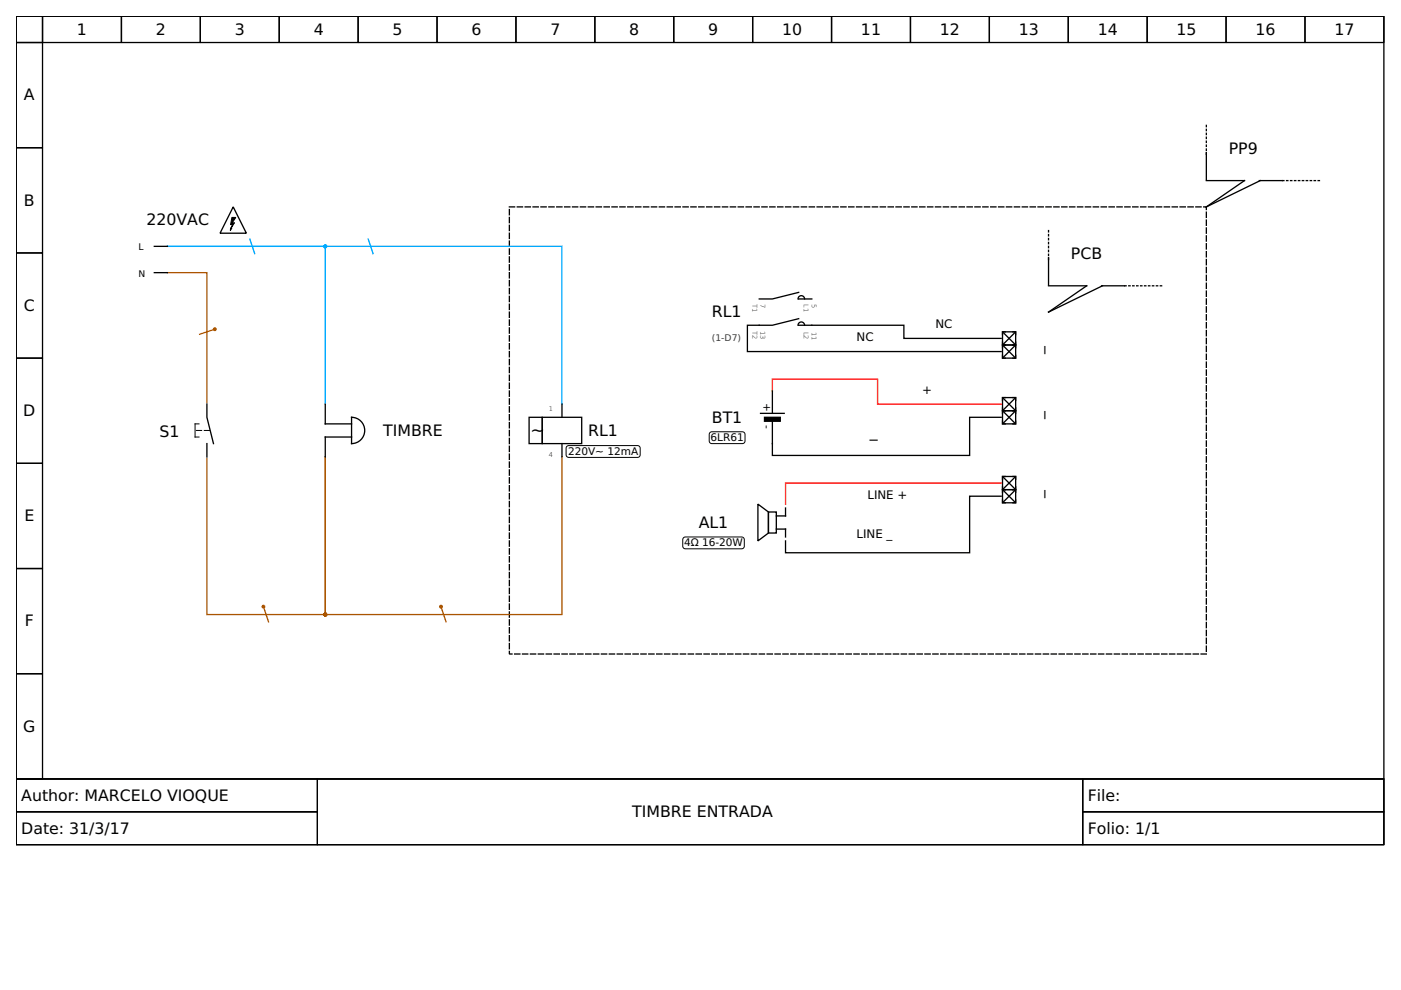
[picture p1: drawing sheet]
<svg xmlns="http://www.w3.org/2000/svg" width="297mm" height="210mm" viewBox="0 0 297 210" stroke-linecap="round" stroke-linejoin="round" font-family="sans-serif">
<g fill="none" stroke="#000" stroke-width=".28">
<path d="M3.4 3.4h290v161.8h-290zM3.4 3.4h5.6v5.6h-5.6zM3.4 9h5.6v22.3h-5.6zM9 3.4h16.7v5.6h-16.7zM25.7 3.4h16.8v5.6h-16.8zM42.5 3.4h16.7v5.6h-16.7zM59.2 3.4h16.7v5.6h-16.7zM75.9 3.4h16.8v5.6h-16.8zM92.7 3.4h16.7v5.6h-16.7zM109.4 3.4h16.7v5.6h-16.7zM126.1 3.4h16.7v5.6h-16.7zM142.8 3.4h16.8v5.6h-16.8z"/>
<path d="M159.6 3.4h16.7v5.6h-16.7zM176.3 3.4h16.7v5.6h-16.7zM193 3.4h16.8v5.6h-16.8zM209.8 3.4h16.7v5.6h-16.7zM226.5 3.4h16.7v5.6h-16.7zM243.2 3.4h16.8v5.6h-16.8zM260 3.4h16.7v5.6h-16.7zM276.7 3.4h16.7v5.6h-16.7zM3.4 31.3h5.6v22.3h-5.6zM3.4 53.6h5.6v22.3h-5.6zM3.4 75.9h5.6v22.3h-5.6zM3.4 98.2h5.6v22.3h-5.6z"/>
<path d="M3.4 120.5h5.6v22.3h-5.6zM3.4 142.8h5.6v22.4h-5.6zM3.4 165.2h290v13.9h-290z"/>
</g>
<path d="M3.4 165.2h63.9v6.9h-63.9zM3.4 172.1h63.9v7h-63.9zM67.3 165.2h162.3v13.9h-162.3zM229.6 165.2h63.8v6.9h-63.8zM229.6 172.1h63.8v7h-63.8z" fill="none" stroke="#000" stroke-width=".21"/>
<path d="M108 43.9h147.8v94.8h-147.8zM130.3 55h.1" fill="none" stroke="#000" stroke-width=".28" stroke-dasharray="1.1 .6"/>
<path d="M69 96.8v33.5h50.1v-33.5M93.5 128.6l1.1 3.4" fill="none" stroke="#a50" stroke-width=".28"/>
<circle cx="93.5" cy="128.6" r=".42" fill="#a50"/>
<circle cx="69" cy="130.3" r=".28" fill="#a50" stroke="#a50" stroke-width=".28"/>
<path d="M52.9 50.6l1.1 3.3M78 50.6l1.1 3.3M119.1 85.7v-33.5h-83.6h33.5v33.5" fill="none" stroke="#0af" stroke-width=".28"/>
<circle cx="69" cy="52.2" r=".28" fill="#0af" stroke="#0af" stroke-width=".28"/>
<path d="M35.5 57.8h8.4v27.6M45.5 69.8l-3.3 1.1" fill="none" stroke="#a50" stroke-width=".28"/>
<circle cx="45.5" cy="69.8" r=".42" fill="#a50"/>
<path d="M69 96.8v33.5h-25.1v-33.2M55.9 128.6l1.1 3.4" fill="none" stroke="#a50" stroke-width=".28"/>
<circle cx="55.9" cy="128.6" r=".42" fill="#a50"/>
<circle cx="69" cy="130.3" r=".28" fill="#a50" stroke="#a50" stroke-width=".28"/>
<g fill="none" stroke="#000" stroke-width=".28">
<path d="M255.8 38.3h8.1l-8.1 5.6 11.4-5.6M255.8 32.3v5.8M267 38.3h4.9M32.7 52.2h2.8M32.7 57.8h2.8M49.4 43.9l2.8 5.5h-5.5zM222.3 54.6v5.8M169.2 63.4a.7 .7 0 0 1 .7-.7 .7 .7 0 0 1 .7 .7M169.2 69a.7 .7 0 0 1 .7-.7 .7 .7 0 0 1 .7 .7M169.3 69h22.3v2.7h20.7M169.3 67.6l-5.5 1.4h-5.3v5.5h53.8M169.3 62l-5.5 1.4h-2.8"/>
<path d="M169.3 63.4h2.8M212.6 73.1h2.7v2.8h-2.7zM212.6 70.4h2.7v2.7h-2.7zM212.6 75.3v.6h.5M212.6 72.6v.5h.5h-.5v.6M212.7 73.2l2.5 2.6M212.7 70.5l2.5 2.5M213.1 70.4h-.5v.5M214.7 70.4h.6v.5M215.2 73.2l-2.5 2.6M215.2 70.5l-2.5 2.5M215.3 72.6v.5h-.6h.6v.6"/>
<path d="M215.3 75.3v.6h-.6M222.3 60.6h8.1l-8.1 5.6 11.4-5.6M233.6 60.6h4.8M43.9 85.7v2.8l1.4 5.6M43.9 94.1v2.7M69 85.7v4.2h5.5M74.5 88.5a2.79 2.79 0 0 1 2.8 2.8 2.79 2.79 0 0 1-2.8 2.8zM74.5 92.7h-5.5v4.1M112.2 88.5h2.8v5.6h-2.8zM115 88.5h8.3v5.6h-8.3zM119.1 85.7v2.8M119.1 94.1v2.7"/>
<path d="M161.2 87.6h5.1M163.8 82.9v4.7M212.3 88.5h-6.7v8.1h-41.8v-7.3M212.6 87.1h2.7v2.8h-2.7zM212.6 84.3h2.7v2.8h-2.7zM212.6 89.3v.6h.5M212.6 86.5v.6h.5h-.5v.6M212.7 87.2l2.5 2.6M212.7 84.4l2.5 2.6M213.1 84.3h-.5v.6M214.7 84.3h.6v.6M215.2 87.2l-2.5 2.6"/>
<path d="M215.2 84.4l-2.5 2.6M215.3 86.5v.6h-.6h.6v.6M215.3 89.3v.6h-.6M160.7 106.9l2.2 1.7v4.4l-2.2 1.7zM162.9 108.6h1.7v4.4h-1.7zM164.6 112.2h1.9v1.7M166.5 107.7v1.7h-1.9M212.3 105.2h-6.7v12h-39.1v-2.5M212.6 103.8h2.7v2.8h-2.7zM212.6 101h2.7v2.8h-2.7zM212.6 106v.6h.5M212.6 103.2v.6h.5h-.5v.6"/>
<path d="M212.7 103.9l2.5 2.6M212.7 101.1l2.5 2.6M213.1 101h-.5v.6M214.7 101h.6v.6M215.2 103.9l-2.5 2.6M215.2 101.1l-2.5 2.6M215.3 103.2v.6h-.6h.6v.6M215.3 106v.6h-.6"/>
</g>
<path d="M163.8 82.9v-2.5h22.3v5.3h26.2M212.3 102.4h-45.8v4.5" fill="none" stroke="#f00" stroke-width=".28"/>
<path d="M42.2 89.9h-.8v2.8h.8M120.1 94.7l.5-.2h14.6l.5 .2v1.7v.3l-.5 .3h-14.6l-.5-.3-.1-.3zM150.6 91.6h7.1l.3 .5-.1 1.7-.5 .3-6.8-.1-.2-.5v-1.4zM144.8 114.1l.5-.2h12l.4 .2 .1 1.7-.1 .3-.4 .3h-12l-.5-.3v-.3z" fill="none" stroke="#000" stroke-width=".21"/>
<path d="M162.1 88.5h3.3v.8h-3.3z" fill-rule="evenodd" fill="#000" stroke="#000" stroke-width=".28"/>
<g fill="#000" stroke="#000" stroke-width=".21">
<path d="M48.9 48.3l.3 .1-.4 .5z" fill-rule="evenodd"/>
<path d="M49.2 46.1h.8l-.8 1.3 .5-.2-.7 1.1 .3-.8-.4 .1z" fill-rule="evenodd"/>
</g>
<path d="M44.4 91.3h-2.8" fill="none" stroke="#000" stroke-width=".21" stroke-dasharray="1.1 .6"/>
<path d="M255.8 32.7v-6.1M271.9 38.3h7.8M222.3 55v-6.1M238.5 60.6h7.8" fill="none" stroke="#000" stroke-width=".28" stroke-dasharray=".3 .6"/>
<text font-size="3.6" x="112.5" y="92.4">~</text>
<g font-size="3.3">
<text x="16.3" y="7.3">1</text>
<text x="33" y="7.3">2</text>
<text x="49.8" y="7.3">3</text>
<text x="66.5" y="7.3">4</text>
<text x="83.2" y="7.3">5</text>
<text x="100" y="7.3">6</text>
<text x="116.7" y="7.3">7</text>
<text x="133.4" y="7.3">8</text>
<text x="150.1" y="7.3">9</text>
<text x="165.8" y="7.3">10</text>
<text x="182.5" y="7.3">11</text>
<text x="199.3" y="7.3">12</text>
<text x="216" y="7.3">13</text>
<text x="232.7" y="7.3">14</text>
<text x="249.5" y="7.3">15</text>
<text x="266.2" y="7.3">16</text>
<text x="282.9" y="7.3">17</text>
<text x="5.1" y="21.3">A</text>
<text x="260.5" y="32.6">PP9</text>
<text x="5.1" y="43.6">B</text>
<text x="31" y="47.8">220VAC</text>
<text x="227.1" y="54.9">PCB</text>
<text x="5.1" y="65.9">C</text>
<text x="150.9" y="67.3">RL1</text>
<text x="220.9" y="75" transform="rotate(-90 220.9 75)">_</text>
<text x="4.9" y="88.2">D</text>
<text x="150.9" y="89.6">BT1</text>
<text x="220.9" y="88.9" transform="rotate(-90 220.9 88.9)">_</text>
<text x="33.8" y="92.7">S1</text>
<text x="81.2" y="92.4">TIMBRE</text>
<text x="124.7" y="92.5">RL1</text>
<text x="184.4" y="92.7">_</text>
<text x="220.9" y="105.6" transform="rotate(-90 220.9 105.6)">_</text>
<text x="5.2" y="110.5">E</text>
<text x="148.1" y="111.9">AL1</text>
<text x="5.3" y="132.8">F</text>
<text x="4.9" y="155.1">G</text>
<text x="4.5" y="169.8">Author: MARCELO VIOQUE</text>
<text x="134" y="173.2">TIMBRE ENTRADA</text>
<text x="230.6" y="169.8">File:</text>
<text x="4.5" y="176.7">Date: 31/3/17</text>
<text x="230.6" y="176.7">Folio: 1/1</text>
</g>
<g font-size="2.5">
<text x="198.3" y="69.5">NC</text>
<text x="181.6" y="72.3">NC</text>
<text x="195.5" y="83.5">+</text>
<text x="183.9" y="105.8">LINE +</text>
<text x="181.6" y="114.1">LINE _</text>
</g>
<g font-size="2.2">
<text x="161.9" y="85.4" transform="rotate(90 161.9 85.4)">+</text>
<text x="150.6" y="93.5">6LR61</text>
<text x="161.9" y="90.2" transform="rotate(90 161.9 90.2)">-</text>
<text x="120.4" y="96.4">220V~ 12mA</text>
<text x="145" y="115.8">4Ω 16-20W</text>
</g>
<g font-size="2">
<text x="29.4" y="53.1">L</text>
<text x="29.4" y="58.6">N</text>
</g>
<text font-size="2" fill="#3c3c3c" x="150.9" y="72.3">(1-D7)</text>
<g font-size="1.4">
<text x="159.6" y="64.5" transform="rotate(90 159.6 64.5)">T1</text>
<text x="161.2" y="64.5" transform="rotate(90 161.2 64.5)">7</text>
<text x="170.5" y="64.5" transform="rotate(90 170.5 64.5)">L1</text>
<text x="172.1" y="64.5" transform="rotate(90 172.1 64.5)">5</text>
<text x="159.6" y="70.1" transform="rotate(90 159.6 70.1)">T2</text>
<text x="161.2" y="70.1" transform="rotate(90 161.2 70.1)">13</text>
<text x="170.5" y="70.4" transform="rotate(90 170.5 70.4)">L2</text>
<text x="172.1" y="70.4" transform="rotate(90 172.1 70.4)">11</text>
<text x="116.4" y="87.1">1</text>
<text x="116.4" y="96.8">4</text>
</g>
<text font-size=".3" x="49.2" y="52.2">_</text>
</svg>
